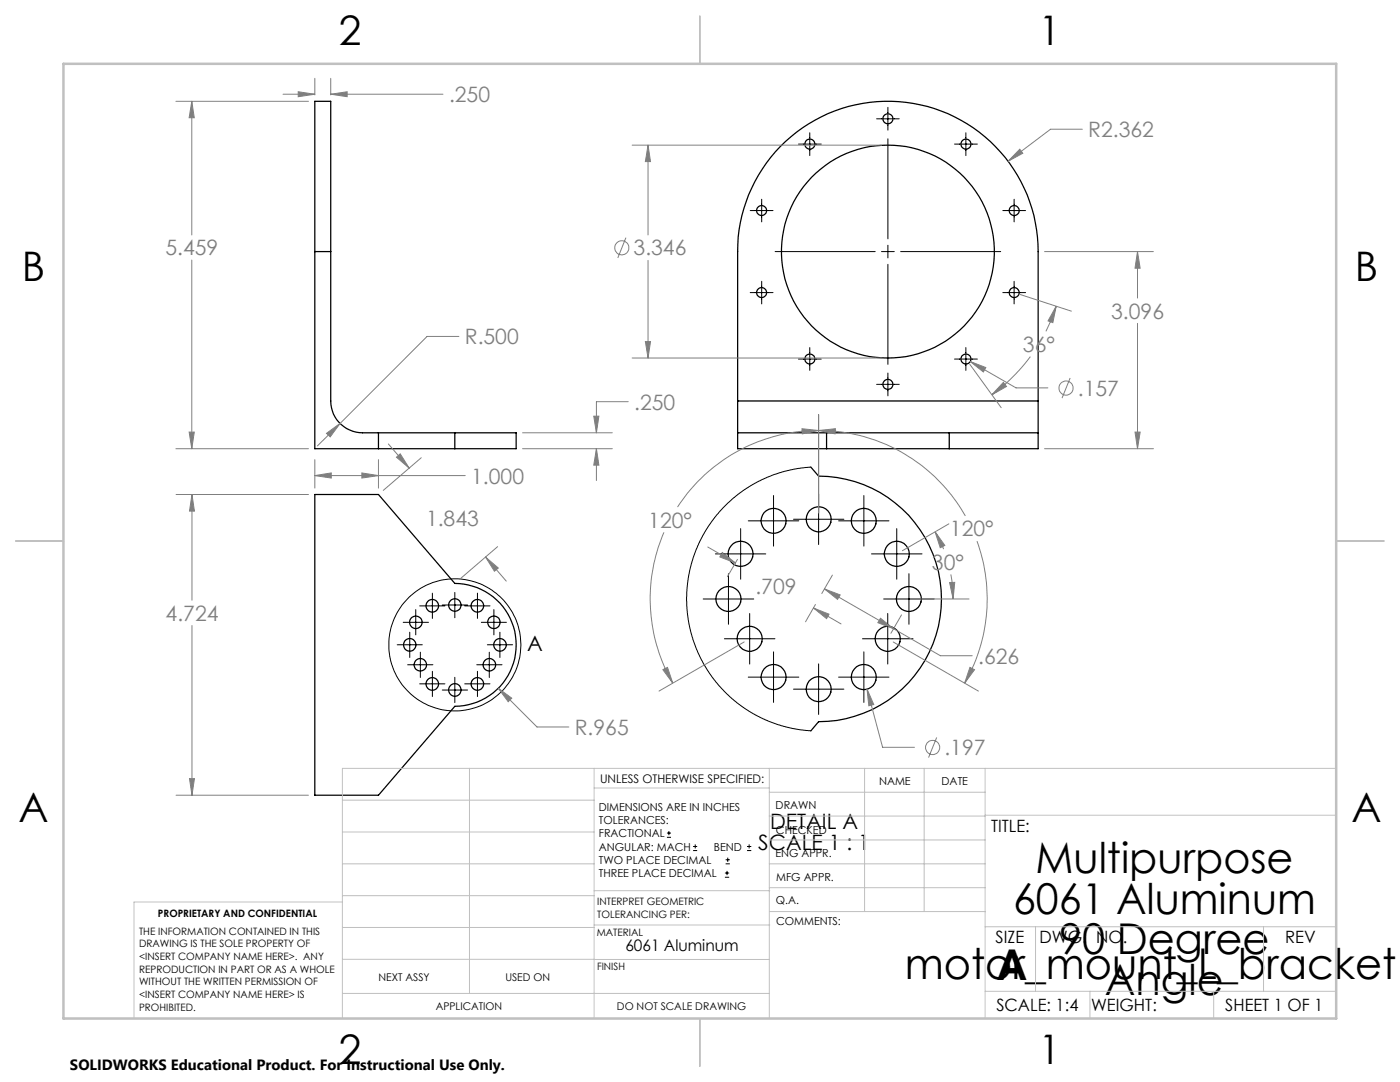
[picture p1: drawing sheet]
<svg xmlns="http://www.w3.org/2000/svg" width="279mm" height="216mm" viewBox="0 0 279 216" stroke-linecap="round" stroke-linejoin="round" font-family="sans-serif">
<g fill="none" stroke="#000" stroke-width=".25">
<path d="M62.8 50.2v-30h3.2v30M62.8 50.2h3.2M62.8 50.2v39.3h28M66 50.2v29.8a6.4 6.4 0 0 0 6.4 6.4h18.4M62.8 98.7h12.7l15.3 17.7a12.3 12.3 0 0 1 12.2 12.3 12.3 12.3 0 0 1-12.2 12.2l-15.3 17.8h-12.7zM75.5 86.4v3.1M90.8 86.4h12.2v3.1h-12.2M90.8 86.4v3.1M147.2 80v6.4M147.2 80v-29.8a30 30 0 0 1 30-30 30 30 0 0 1 30 30v29.8M147.2 86.4h17.8M147.2 86.4v3.1h17.8"/>
<path d="M147.2 80h60M161.8 93.2l1.6 1.8a24.5 24.5 0 0 1 24.5 24.5 24.5 24.5 0 0 1-24.5 24.5l-1.6 1.8M165 86.4h24.4M165 89.5h24.4M165 86.4v3.1M189.4 86.4h17.8M189.4 86.4v3.1M207.2 80v6.4M207.2 86.4v3.1h-17.8"/>
<circle cx="161.6" cy="28.8" r="1"/>
<circle cx="177.2" cy="23.7" r="1"/>
<circle cx="192.8" cy="28.8" r="1"/>
<circle cx="152" cy="58.4" r=".99"/>
<circle cx="152" cy="42" r="1"/>
<circle cx="177.2" cy="50.2" r="21.2"/>
<circle cx="202.4" cy="58.4" r=".99"/>
<circle cx="202.4" cy="42" r="1"/>
<circle cx="161.6" cy="71.6" r="1"/>
<circle cx="177.2" cy="76.7" r="1"/>
<circle cx="192.8" cy="71.6" r="1"/>
<circle cx="145.4" cy="119.5" r="2.5"/>
<circle cx="147.8" cy="110.5" r="2.5"/>
<circle cx="154.4" cy="103.9" r="2.5"/>
<circle cx="163.4" cy="103.6" r="2.5"/>
<circle cx="172.4" cy="103.9" r="2.49"/>
<circle cx="179" cy="110.5" r="2.51"/>
<circle cx="181.4" cy="119.5" r="2.49"/>
<circle cx="81.8" cy="128.7" r="1.25"/>
<circle cx="83" cy="124.2" r="1.25"/>
<circle cx="83.9" cy="132.6" r="1.24"/>
<circle cx="86.3" cy="120.9" r="1.26"/>
<circle cx="86.3" cy="136.5" r="1.26"/>
<circle cx="90.8" cy="137.7" r="1.26"/>
<circle cx="90.8" cy="120.7" r="1.25"/>
<circle cx="95.3" cy="136.5" r="1.25"/>
<circle cx="95.3" cy="120.9" r="1.25"/>
<circle cx="97.7" cy="132.6" r="1.25"/>
<circle cx="98.6" cy="124.2" r="1.24"/>
<circle cx="99.8" cy="128.7" r="1.26"/>
<circle cx="149.6" cy="127.5" r="2.5"/>
<circle cx="154.4" cy="135.1" r="2.51"/>
<circle cx="163.4" cy="137.5" r="2.5"/>
<circle cx="172.4" cy="135.1" r="2.5"/>
<circle cx="177.2" cy="127.5" r="2.5"/>
</g>
<g fill="none" stroke="#000" stroke-width=".2">
<path d="M152 39.8v4.5M159.3 28.8h4.6M161.6 26.5v4.5M174.9 23.7h4.6M177.2 21.4v4.6M177.2 27.7v20M190.5 28.8h4.6M192.8 26.5v4.5M202.4 39.8v4.5M149.7 42h4.6M149.7 58.4h4.6M152 56.1v4.5"/>
<path d="M154.7 50.2h20M175.9 50.2h2.6M177.2 48.9v2.6M177.2 52.7v20M179.7 50.2h20M200.1 42h4.6M200.1 58.4h4.6M202.4 56.1v4.5M159.3 71.6h4.6M161.6 69.4v4.5M174.9 76.7h4.6M177.2 74.4v4.6"/>
<path d="M190.5 71.6h4.6M192.8 69.4v4.5M154.4 98.9v10.1M161.8 93.2l-2.4 .3-2.7 .5-2.4 .8-2.3 .9-2.1 1.2-2.6 1.7-3.2 2.9-1.5 1.8-1.3 1.8-1.1 1.8-1.2 2.6-1.4 4.4-.4 2.6-.2 2.6 .1 2.8 .4 2.5 .8 3.1 .7 1.9 1 2.3 1.2 2.1 2.7 3.5 2.2 2.2 1.7 1.3 2.5 1.6 1.9 1 3.2 1.2 1.4 .5 2.9 .5 2.1 .2M163.4 98.6v10.1M172.4 98.9v10.1M86.3 118.4v5M90.8 118.2v5.1M95.3 118.4v5M140.3 119.5h10.1M142.8 110.5h10M145.4 114.5v10.1"/>
<path d="M147.8 105.5v10.1M149.3 103.9h10.1M158.4 103.6h10M167.4 103.9h10M173.9 110.5h10.1M176.4 119.5h10M179 105.5v10.1M181.4 114.5v10.1M79.3 128.7h5M80.5 124.2h5M81.4 132.6h5M81.8 126.2v5"/>
<path d="M83 121.6v5.1M83.7 120.9h5.1M83.7 136.5h5.1M83.9 130.1v5.1M86.3 133.9v5.1M88.3 120.7h5M88.3 137.7h5M90.8 135.1v5.1M92.7 120.9h5.1M92.7 136.5h5.1M95.1 132.6h5.1M95.3 133.9v5.1"/>
<path d="M96.1 124.2h5M97.3 128.7h5M97.6 130.1v5.1M98.6 121.6v5.1M99.8 126.2v5M144.6 127.5h10.1M149.3 135.1h10.1M149.6 122.4v10.1M154.4 130.1v10.1M158.4 137.5h10M163.4 132.5v10.1M167.4 135.1h10"/>
<path d="M172.1 127.5h10.1M172.4 130.1v10.1M177.2 122.4v10.1M133.1 167.1h.8M133.1 166.2h.8M133.5 165.8v.9M138.3 169.7h.8M138.3 168.9h.8M138.7 168.5v.8M144.7 175h.8M144.7 174.2h.8M144.8 172.4h.9"/>
<path d="M144.8 171.6h.9M145.1 173.8v.8M145.2 171.1v.9M149.1 169.7h.8M149.1 168.9h.8M149.5 168.5v.8"/>
<circle cx="90.8" cy="128.7" r="13.2"/>
</g>
<g fill="none" stroke="#808080" stroke-width=".2">
<path d="M56.5 18.8h6.3M59.5 18.3l3.3 .5-3.3 .5zM62.8 15.6v3.3M66 18.8l3.3-.5v1zM66 15.6v3.3M66 18.8h22.4M35.1 20.2h26.5M38.3 20.2l.5 3.3h-1.1zM38.3 20.2v26.7M126.2 29h49.7M129.3 29l.5 3.2h-1zM129.3 29v17.9"/>
<path d="M203.5 29.8l.6 .8-2.9 1.6zM216 25.8h-6.3l-8.5 6.4M38.3 51.9v37.6M124.9 47.4l-1.6 4.1M129.3 52v19.4M203.6 58.8l10.2 3.3M208.5 50.2h21.7M227 50.2l.5 3.3h-1zM227 50.2v9.3M91.6 67.1h-6.4l-17.3 17.4M126.2 71.4h49.7M128.8 68.2h1l-.5 3.2z"/>
<path d="M193.5 72.7l6.3 8.7M193.6 72.1l3.1 1.2-.4 .9zM193.6 72.1l9.2 5.3h6.3M200.2 76.3l.7 .8-3 1.7zM205.6 71.2a36.9 36.9 0 0 1-7.7 7.6M210.8 61.1l-.7 3.3-.9-.4zM210.8 61.1l-.7 1.9-1.4 3.1M213.6 75.4l-1.7 4M227 64.5v25M35.1 89.5h26.5M35.1 98.7h26.5M37.7 86.2h1.1l-.5 3.3z"/>
<path d="M38.3 98.7l.5 3.3h-1zM38.3 98.7v21.1M62.8 94.9l3.3-.5v1zM62.8 91.7v5.7M62.8 94.9h30.1M65.2 86.5l2.7-2-2 2.7zM67.9 84.5l-4.5 4.5M72.2 94.4l3.3 .5-3.3 .5zM75.5 91.7v5.7M77.5 88.6l4.2 4.8M79.1 91.2l.8-.6 1.8 2.8zM84.1 91.3l-7.6 6.6"/>
<path d="M104.3 89.5h17.9M104.3 86.4h17.9M118.5 83h1l-.5 3.4zM119 89.5l.5 3.3h-1zM119 89.5v6.4M125.4 80.2h-6.4v6.2M160.1 85.5l3.3 .4-3.3 .7zM163.4 85.9l3.3-.4v1.1zM163.4 85.9a33.5 33.5 0 0 1 29.3 17M163.4 85.9a33.5 33.5 0 0 0-28.2 15.3M163.4 82.7v19.6M208.5 89.5h21.7"/>
<path d="M226.5 86.2h1l-.5 3.3zM96.9 111.2l2.5 2.1-.7 .7zM96.9 111.2l4.1 4.8M99.3 109.1l-7.6 6.5M132.5 106.2a33.6 33.6 0 0 0 1.8 30.1M141.3 109.1l5.5 3.2M144.1 110.2l2.7 2.1-3.1-1.2zM147.2 111.6l-2 3.5M164.5 117.5l3.2 1.2-.6 .9zM164.5 117.5l23.2 13.3h6.3M166.1 114.8l-2.1 3.6M182.7 119.5h10.7"/>
<path d="M186.6 106.1l2 2.7-1 .5zM186.6 106.1l1.7 3.5M189.4 104.5l-9.3 5.4M189.5 116.2h1l-.3 3.3zM189.8 114.6l.3 2.5 .1 2.4M195 108a33.6 33.6 0 0 1-2.5 28.3M38.3 124.8v33.9M99.4 137.3l2.7 2-.7 .7zM99.4 137.3l7.8 7.8h6.3M132.3 133.6l.9-.4 1.1 3.1zM148.5 128.1l-17 9.8M162.3 121.3l3.2 1.3-.5 .8z"/>
<path d="M162.3 121.3l5.6 3.2M162.7 120.6l-1.9 3.5M173 137.5l1.4 3.1-1 .2zM173 137.5l3.1 11.6h6.4M175.7 123.4l2.6 2-3.1-1.2zM178.3 128.1l17 9.8M179.9 122.7l-2.1 3.7M193.6 133.2l.9 .4-2 2.7zM35.1 158.7h26.5M37.8 155.4h1l-.5 3.3zM186.9 147.1l-1.6 4.1"/>
<circle cx="124.1" cy="49.4" r="1.42"/>
<circle cx="212.8" cy="77.4" r="1.41"/>
<circle cx="186.1" cy="149.1" r="1.42"/>
</g>
<g fill="none" stroke="#c0c0c0" stroke-width=".2">
<path d="M68.3 159.7h50.3M93.7 153.3v44.9M118.6 153.3v49.9M118.6 157.2h34.9M153.5 153.3v49.9M153.5 158.1h43.1M172.5 153.3v28.6M184.4 153.3v28.6M196.6 153.3v49.9M266.7 153.3h-198.4v49.9M68.3 178.7h50.3M68.3 172.4h50.3"/>
<path d="M68.3 166h50.3M68.3 180h-41.6v23.2M118.6 177.7h35M153.5 167.6h43.1M153.5 162.8h43.1M153.5 172.4h43.1M153.5 177.1h43.1M196.6 162.7h70.1M68.3 198.2h85.2M68.3 191.4l85.2 .1M68.3 185.1h50.3M118.6 184.6h35"/>
<path d="M153.6 181.9h43M196.6 197.8h70.1M196.6 184.9h70.1M206.7 184.9v12.9M217.5 197.8v5.4M242.2 197.8v5.4M252.2 184.9v12.9"/>
</g>
<path d="M139.7 3.2v9.5M3.1 107.9h9.6M266.7 107.9h9.5M139.7 203.2v9.6" fill="none" stroke="#c0c0c0" stroke-width=".25"/>
<path d="M12.7 12.7h254v190.5h-254z" fill="none" stroke="#c0c0c0" stroke-width=".5"/>
<path d="M119 89.5l.5 3.3h-1zM118.5 83h1l-.5 3.4zM65.2 86.5l.7 .7 2-2.7zM37.7 86.2h1.1l-.5 3.3zM38.3 20.2l.5 3.3h-1.1zM66 18.8l3.3-.5v1zM59.5 18.3l3.3 .5-3.3 .5zM203.5 29.8l-2.3 2.4 2.9-1.6zM227 50.2l.5 3.3h-1zM226.5 86.2h1l-.5 3.3zM129.3 29l.5 3.2h-1zM128.8 68.2h1l-.5 3.2zM193.6 72.1l2.7 2.1 .4-.9zM200.2 76.3l.7 .8-3 1.7zM210.8 61.1l-.7 3.3-.9-.4zM37.8 155.4h1l-.5 3.3zM38.3 98.7l.5 3.3h-1zM72.2 94.4l3.3 .5-3.3 .5zM62.8 94.9l3.3-.5v1zM79.1 91.2l.8-.6 1.8 2.8zM96.9 111.2l2.5 2.1-.7 .7zM99.4 137.3l2 2.7 .7-.7zM173 137.5l.4 3.3 1-.2zM193.6 133.2l.9 .4-2 2.7zM163.4 85.9l3.3-.4v1.1zM189.5 116.2h1l-.3 3.3zM186.6 106.1l2 2.7-1 .5zM160.1 85.5l3.3 .4-3.3 .7zM132.3 133.6l.9-.4 1.1 3.1zM175.7 123.4l2.6 2-3.1-1.2zM164.5 117.5l3.2 1.2-.6 .9zM144.1 110.2l2.7 2.1-3.1-1.2zM162.3 121.3l3.2 1.3-.5 .8z" fill="#808080"/>
<g font-size="8.5">
<text x="206.6" y="174.2">Multipurpose</text>
<text x="202.2" y="182.3">6061 Aluminum</text>
<text x="211.4" y="190.4">90 Degree</text>
<text x="180.6" y="195.4">motor_mount_L_bracket</text>
<text x="198.9" y="195.5">A</text>
<text x="220.5" y="198.5">Angle</text>
</g>
<g font-size="8.1">
<text x="67.6" y="8.9">2</text>
<text x="207.3" y="8.9">1</text>
<text x="4.4" y="56.2">B</text>
<text x="270.4" y="56.2">B</text>
<text x="3.7" y="164.1">A</text>
<text x="269.7" y="164.1">A</text>
<text x="67.6" y="212.4">2</text>
<text x="207.3" y="212.4">1</text>
</g>
<g font-size="4.2" fill="#808080">
<text x="89.6" y="20.4">.250</text>
<text x="217.2" y="27.4">R2.362</text>
<text x="33" y="51">5.459</text>
<text x="126.4" y="51">3.346</text>
<text x="221.8" y="63.6">3.096</text>
<text x="92.8" y="68.7">R.500</text>
<text x="204.1" y="70.2">36°</text>
<text x="126.6" y="81.7">.250</text>
<text x="215.1" y="79">.157</text>
<text x="94" y="96.5">1.000</text>
<text x="85" y="105">1.843</text>
<text x="129.4" y="105.3">120°</text>
<text x="189.6" y="107">120°</text>
<text x="186" y="113.7">30°</text>
<text x="150.8" y="118.6">.709</text>
<text x="33.1" y="123.9">4.724</text>
<text x="195.2" y="132.4">.626</text>
<text x="114.7" y="146.6">R.965</text>
<text x="188.5" y="150.7">.197</text>
</g>
<g font-size="4.2">
<text x="105.2" y="129.9">A</text>
<text x="153.7" y="165.4">DETAIL A</text>
<text x="151.3" y="169.6">SCALE 1 : 1</text>
</g>
<g font-size="3.4">
<text x="197.8" y="166">TITLE:</text>
<text x="198.7" y="188.1">SIZE</text>
<text x="207.5" y="188.1">DWG. NO.</text>
<text x="256.5" y="188.2">REV</text>
<text x="198.8" y="201.7">SCALE: 1:4</text>
<text x="217.7" y="201.8">WEIGHT:</text>
<text x="244.5" y="201.7">SHEET 1 OF 1</text>
</g>
<text font-size="3.2" x="124.8" y="189.8">6061 Aluminum</text>
<text font-size="3" x="14" y="213.5">SOLIDWORKS Educational Product. For Instructional Use Only.</text>
<text font-size="2.4" x="119.8" y="156.2">UNLESS OTHERWISE SPECIFIED:</text>
<g font-size="2.2">
<text x="119.5" y="161.8">DIMENSIONS ARE IN INCHES</text>
<text x="154.8" y="161.4">DRAWN</text>
<text x="175.4" y="156.6">NAME</text>
<text x="187.9" y="156.7">DATE</text>
<text x="119.5" y="164.4">TOLERANCES:</text>
<text x="119.5" y="167.1">FRACTIONAL</text>
<text x="154.9" y="166.3">CHECKED</text>
<text x="119.5" y="169.7">ANGULAR: MACH</text>
<text x="119.5" y="172.4">TWO PLACE DECIMAL</text>
<text x="142.5" y="169.7">BEND</text>
<text x="154.8" y="171">ENG APPR.</text>
<text x="119.5" y="175">THREE PLACE DECIMAL</text>
<text x="154.9" y="175.7">MFG APPR.</text>
<text x="154.9" y="180.4">Q.A.</text>
<text x="154.9" y="184.6">COMMENTS:</text>
</g>
<g font-size="2.1">
<text x="75.5" y="195.7">NEXT ASSY</text>
<text x="100.9" y="195.7">USED ON</text>
<text x="86.9" y="201.5">APPLICATION</text>
<text x="123.1" y="201.6">DO NOT SCALE DRAWING</text>
</g>
<g font-size="2">
<text x="31.5" y="182.9">PROPRIETARY AND CONFIDENTIAL</text>
<text x="119.2" y="180.6">INTERPRET GEOMETRIC</text>
<text x="119.2" y="183.1">TOLERANCING PER:</text>
<text x="27.8" y="186.5">THE INFORMATION CONTAINED IN THIS</text>
<text x="27.8" y="189">DRAWING IS THE SOLE PROPERTY OF</text>
<text x="27.8" y="191.6">&lt;INSERT COMPANY NAME HERE&gt;. ANY</text>
<text x="119.1" y="186.7">MATERIAL</text>
<text x="27.8" y="194.1">REPRODUCTION IN PART OR AS A WHOLE</text>
<text x="27.8" y="196.6">WITHOUT THE WRITTEN PERMISSION OF</text>
<text x="119.1" y="193.5">FINISH</text>
<text x="27.8" y="199.1">&lt;INSERT COMPANY NAME HERE&gt; IS</text>
<text x="27.8" y="201.7">PROHIBITED.</text>
</g>
</svg>
